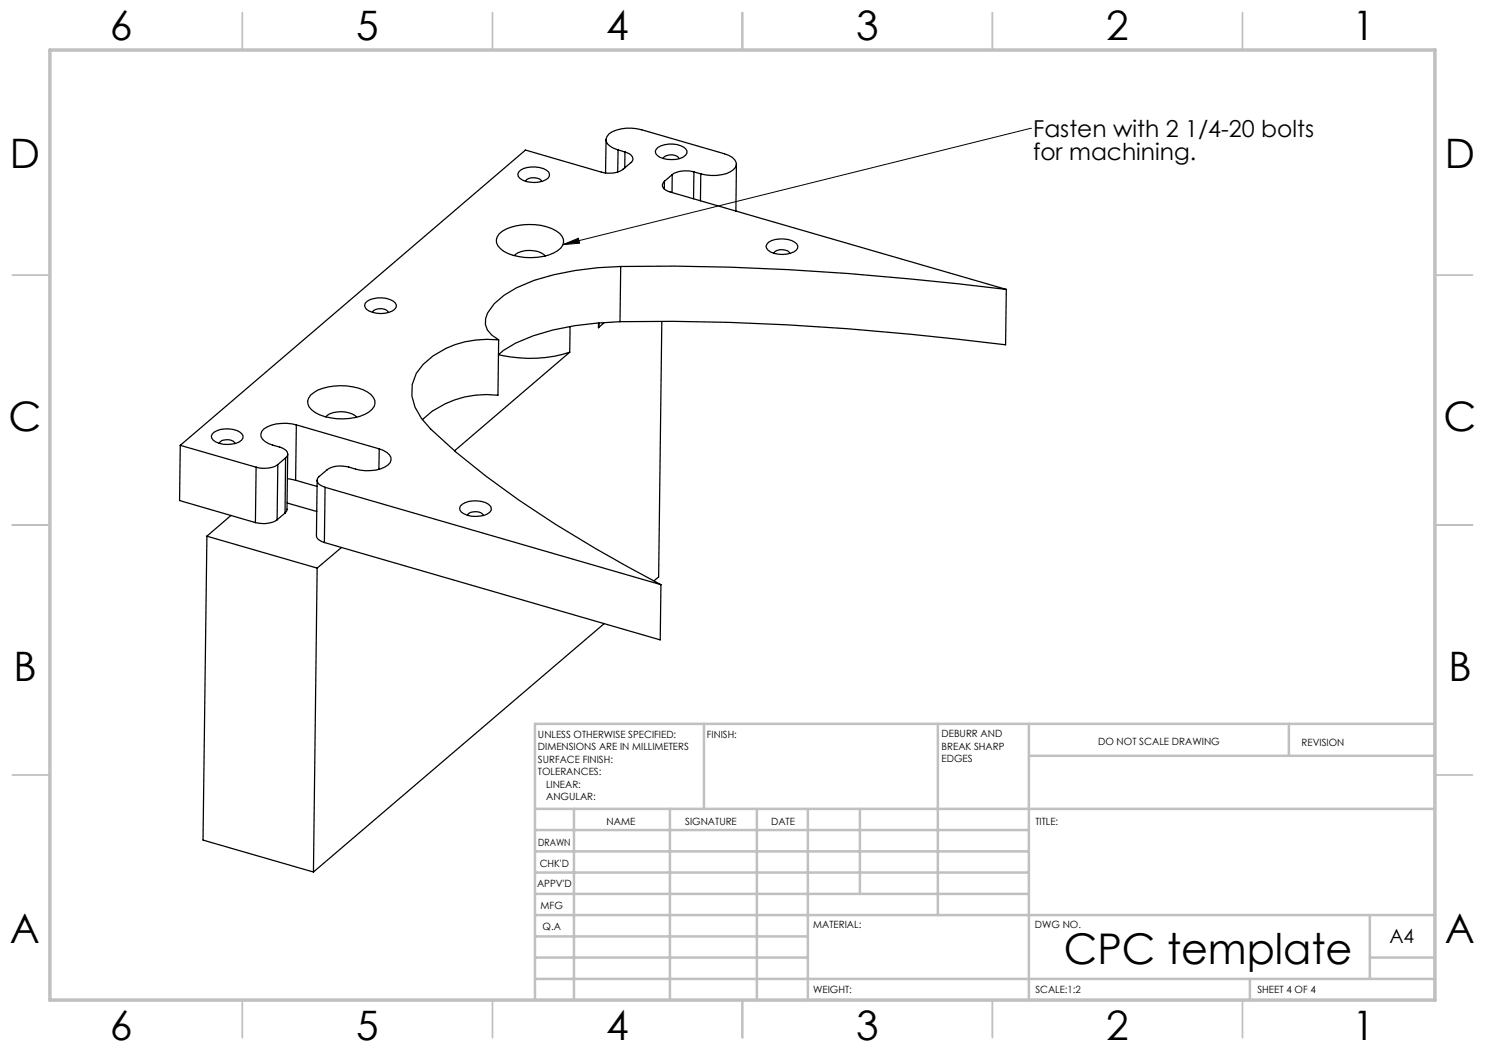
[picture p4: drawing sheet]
<svg xmlns="http://www.w3.org/2000/svg" width="297mm" height="210mm" viewBox="0 0 297 210" stroke-linecap="round" stroke-linejoin="round" font-family="sans-serif">
<path d="M206.1 25.7h.1M206.1 25.7l-93.5 23.2M112.6 48.9l3.1-1.2 .2 .9z" fill="none" stroke="#000" stroke-width=".2"/>
<g fill="none" stroke="#c0c0c0" stroke-width=".35">
<path d="M48.5 2.5v7.5M98.5 2.5v7.5M148.5 2.5v7.5M198.5 2.5v7.5M248.5 2.5v7.5M2.5 55h7.5M287 55h7.5M2.5 105h7.5M287 105h7.5M2.5 155h7.5M287 155h7.5M48.5 200v7.5"/>
<path d="M98.5 200v7.5M148.5 200v7.5M198.5 200v7.5M248.5 200v7.5"/>
</g>
<g fill="none" stroke="#c0c0c0" stroke-width=".5">
<path d="M140.8 144.8v17M187.6 144.8v38.2M205.8 144.8v55.2M205.8 151.2h81.2M257.8 144.8v6.4M287 144.8h-180v55.2M107 161.8h180M107 178.8h98.8M107 174.5h98.8M107 170.3h98.8M107 166h98.8M114.8 161.8v38.2"/>
<path d="M134 161.8v38.2M151.4 161.8v38.2M161.6 161.8v38.2M172 161.8v17M107 195.8h180M107 191.5h54.6M107 187.3h54.6M107 183h180M250 195.8v4.2M274 191.5h13M274 183v12.8"/>
</g>
<path d="M10 10h277v190h-277z" fill="none" stroke="#c0c0c0" stroke-width=".7"/>
<path d="M112.6 48.9l3.1-1.2 .2 .9z" fill="#000"/>
<g fill="none" stroke="#000" stroke-width=".25">
<path d="M104.1 34a5.2 5.2 0 0 1 5.6 .4 1.04 1.04 0 0 1-.6 1.6 5.2 5.2 0 0 1-5.1-.3 .95 .95 0 0 1 .1-1.7zM105.1 36.3a1.9 1.9 0 0 1 2.4-.6l.5 .1 .3 .5M121.2 27.9l-.1 6.7M123.6 30a3.3 3.3 0 0 1-2.4-1.7 1.84 1.84 0 0 1 1.2-2 8.6 8.6 0 0 1 5.9-.3l16.6 4.8a2.76 2.76 0 0 1 2.4 2.2 3.2 3.2 0 0 1-3 2 9.4 9.4 0 0 1-4.1-.2M123.6 30l1.4 .4M123.6 30l-.1 4.4M125 30.4a1.65 1.65 0 0 1 1.6 1.6l-.2 .3a8.5 8.5 0 0 1-2.6 2l-1.1 .3h-1.9l-15.7-4.6-69 59.1M125 30.4v3.2M131.6 29.5a5 5 0 0 1 5.6 .3l.2 .5a1.62 1.62 0 0 1-1.4 1.4 5.3 5.3 0 0 1-4.5-.6 .93 .93 0 0 1 .1-1.6zM132.6 31.7a1.95 1.95 0 0 1 2.9-.4l.3 .4M132.9 36.3a1 1 0 0 0 .2 1.7l1 .4 67.2 19.5M132.9 36.3v1.5"/>
<path d="M134.4 34.9l-1.5 1.4M134.4 34.9v3.6M138.8 34.4a5.3 5.3 0 0 0-4.4 .5M138.8 34.4l1.4 .4M138.8 34.4l-.1 5.3M140.2 34.8l-.1 5.4M147.3 32.8l-.1 9.4M99.8 46.8a9.4 9.4 0 0 1 7.2-1.9 7.3 7.3 0 0 1 5.4 2.3 2 2 0 0 1-.9 3 11.6 11.6 0 0 1-10.7 .1 2.36 2.36 0 0 1-1.4-2.9zM102.9 51.1a5 5 0 0 1 6.1 .1M124.1 53.3a541.3 541.3 0 0 1 77.2 4.6M124.1 53.3a59.9 59.9 0 0 0-17.3 2.8l-3.5 1.5-2.5 1.4-2 1.7-1.3 1.9a3.4 3.4 0 0 0 .9 4.4l1.3 1M124.1 53.3l-.1 11"/>
<path d="M153.7 48.4a5.2 5.2 0 0 1 5.6 .4 1.01 1.01 0 0 1-.5 1.6 5.2 5.2 0 0 1-5.2-.3 .93 .93 0 0 1 .1-1.7zM154.8 50.7a1.82 1.82 0 0 1 2.4-.6l.4 .1 .4 .5M201.3 57.9l-.2 11.1a549.5 549.5 0 0 0-77.1-4.7M62.1 79a9.4 9.4 0 0 1 7.2-1.8 7.2 7.2 0 0 1 5.4 2.3 1.97 1.97 0 0 1-.9 2.9 11.6 11.6 0 0 1-10.8 .1 2.27 2.27 0 0 1-1.3-2.9zM73.4 60.2a5 5 0 0 1 5.7 .4l.2 .4a1.62 1.62 0 0 1-1.5 1.5 5.4 5.4 0 0 1-4.5-.6 .95 .95 0 0 1 .1-1.7zM74.5 62.5a1.95 1.95 0 0 1 2.8-.5l.4 .5M99.7 68a18.7 18.7 0 0 0-15.1 4.9 7.5 7.5 0 0 0-1.6 8.5l1.3 2.3 1.8 2.1a156.7 156.7 0 0 0 25 19l8 4.9 13.1 7.2M99.7 68l-.1 11a18.6 18.6 0 0 0-15.1 4.9M113.9 70.4l-23 19.8M114 65.3l-.1 5.1M119.7 64.6v.9M119.8 64.6l-.1 .9"/>
<path d="M120.9 64.5l-1.2 1M124 64.3a58.3 58.3 0 0 0-17.4 2.9l-3.4 1.4-2.5 1.5-1 .8a26.6 26.6 0 0 0 14.2-.5M132.4 64.3l-.7 51.1-.9 .8M36.1 89.1l15.1 4.3M36.1 89.1l-.2 11 15.2 4.4M42.4 86.8a4.8 4.8 0 0 1 6 0l.2 .4a1.61 1.61 0 0 1-1.4 1.5 5.3 5.3 0 0 1-4.5-.6l-.4-.9zM43.9 88.7a1.09 1.09 0 0 1 1.1-.7 1.81 1.81 0 0 1 2 .7M51.2 93.4l-.1 11.1M55.6 92.9a5.3 5.3 0 0 1-4.4 .5M55.6 92.9l-.2 11.1M57.1 91.6l-1.5 1.3M57.1 91.6l-.1 11"/>
<path d="M57.5 95.7l1.6 .4M57.5 90.8l-.1 11.3-.4 .5M59.1 96.1l4.3 1.2M59.3 85a8.4 8.4 0 0 0-6.5 .8 1.46 1.46 0 0 0 .2 2.5l1.6 .7a4.3 4.3 0 0 1 2.8 1.4 .87 .87 0 0 1-.3 1.2M59.3 85l16.5 4.8M59.3 85l-.2 11.1M63.4 96.1l-.1 11a1.71 1.71 0 0 0 1.6 1.4M65 97.5l67.2 19.4M65 97.5l-.1 11M65.2 83.4a4.5 4.5 0 0 1 4.6-.8l.7 .2 .8 .7M75.8 89.8a3.4 3.4 0 0 1 2.4 1.7 1.69 1.69 0 0 1-1.2 1.9 9.1 9.1 0 0 1-7.3 0 5.1 5.1 0 0 0-4.3 .6l-1.6 1.3a.99 .99 0 0 0 .3 1.7l.9 .5M75.8 89.8v4.1"/>
<path d="M41.4 107.2l-.8 60.8 22.1 6.4M41.4 107.2l22 6.4M46.2 103.1l-4.8 4.1M55.4 104a5.5 5.5 0 0 1-4.3 .5M57 102.6l-1.6 1.4M57.4 100.6l6 1.7M63.4 113.6l-.7 60.8M64.9 108.5l67.1 19.5 .2-11.1M68.3 109.5l-4.9 4.1M92.1 101.2a4.8 4.8 0 0 1 6 0l.1 .4a1.52 1.52 0 0 1-1.4 1.5 5.4 5.4 0 0 1-4.5-.6l-.3-.4-.1-.5zM93.5 103.1a1.1 1.1 0 0 1 1.2-.7 1.73 1.73 0 0 1 2 .7M120.8 124.7l-58.1 49.7"/>
</g>
<text font-size="8.5" x="212.8" y="192.7">CPC template</text>
<g font-size="8.1">
<text x="22" y="8">6</text>
<text x="71.2" y="8">5</text>
<text x="121.2" y="8">4</text>
<text x="171.3" y="8">3</text>
<text x="221.3" y="8">2</text>
<text x="270.5" y="8">1</text>
<text x="2" y="33.6">D</text>
<text x="289" y="33.6">D</text>
<text x="1.7" y="86.1">C</text>
<text x="288.7" y="86.1">C</text>
<text x="2.7" y="136.1">B</text>
<text x="289.7" y="136.1">B</text>
<text x="2" y="188.6">A</text>
<text x="289" y="188.6">A</text>
<text x="22" y="208">6</text>
<text x="71.2" y="208">5</text>
<text x="121.2" y="208">4</text>
<text x="171.3" y="208">3</text>
<text x="221.3" y="208">2</text>
<text x="270.5" y="208">1</text>
</g>
<g font-size="4.7">
<text x="206.6" y="27.4">Fasten with 2 1/4-20 bolts</text>
<text x="206.6" y="31.9">for machining.</text>
</g>
<text font-size="3.9" x="277.9" y="188.5">A4</text>
<g font-size="2">
<text x="107.6" y="147.6">UNLESS OTHERWISE SPECIFIED:</text>
<text x="141.4" y="147.6">FINISH:</text>
<text x="188.3" y="147.5">DEBURR AND</text>
<text x="188.3" y="150">BREAK SHARP</text>
<text x="219.6" y="149">DO NOT SCALE DRAWING</text>
<text x="260.3" y="149.2">REVISION</text>
<text x="107.6" y="150.1">DIMENSIONS ARE IN MILLIMETERS</text>
<text x="107.6" y="152.6">SURFACE FINISH:</text>
<text x="107.6" y="155.1">TOLERANCES:</text>
<text x="188.3" y="152.5">EDGES</text>
<text x="109.2" y="157.6">LINEAR:</text>
<text x="109.2" y="160.1">ANGULAR:</text>
<text x="121.3" y="165">NAME</text>
<text x="137" y="164.9">SIGNATURE</text>
<text x="154.2" y="164.9">DATE</text>
<text x="207.1" y="164.9">TITLE:</text>
<text x="107.6" y="169.1">DRAWN</text>
<text x="107.9" y="173.3">CHK'D</text>
<text x="107.4" y="177.4">APPV'D</text>
<text x="108.1" y="181.8">MFG</text>
<text x="108.5" y="186">Q.A</text>
<text x="162.6" y="185.5">MATERIAL:</text>
<text x="207" y="185.5">DWG NO.</text>
<text x="162.6" y="198.5">WEIGHT:</text>
<text x="207.1" y="198.6">SCALE:1:2</text>
<text x="251.5" y="198.6">SHEET 4 OF 4</text>
</g>
</svg>
